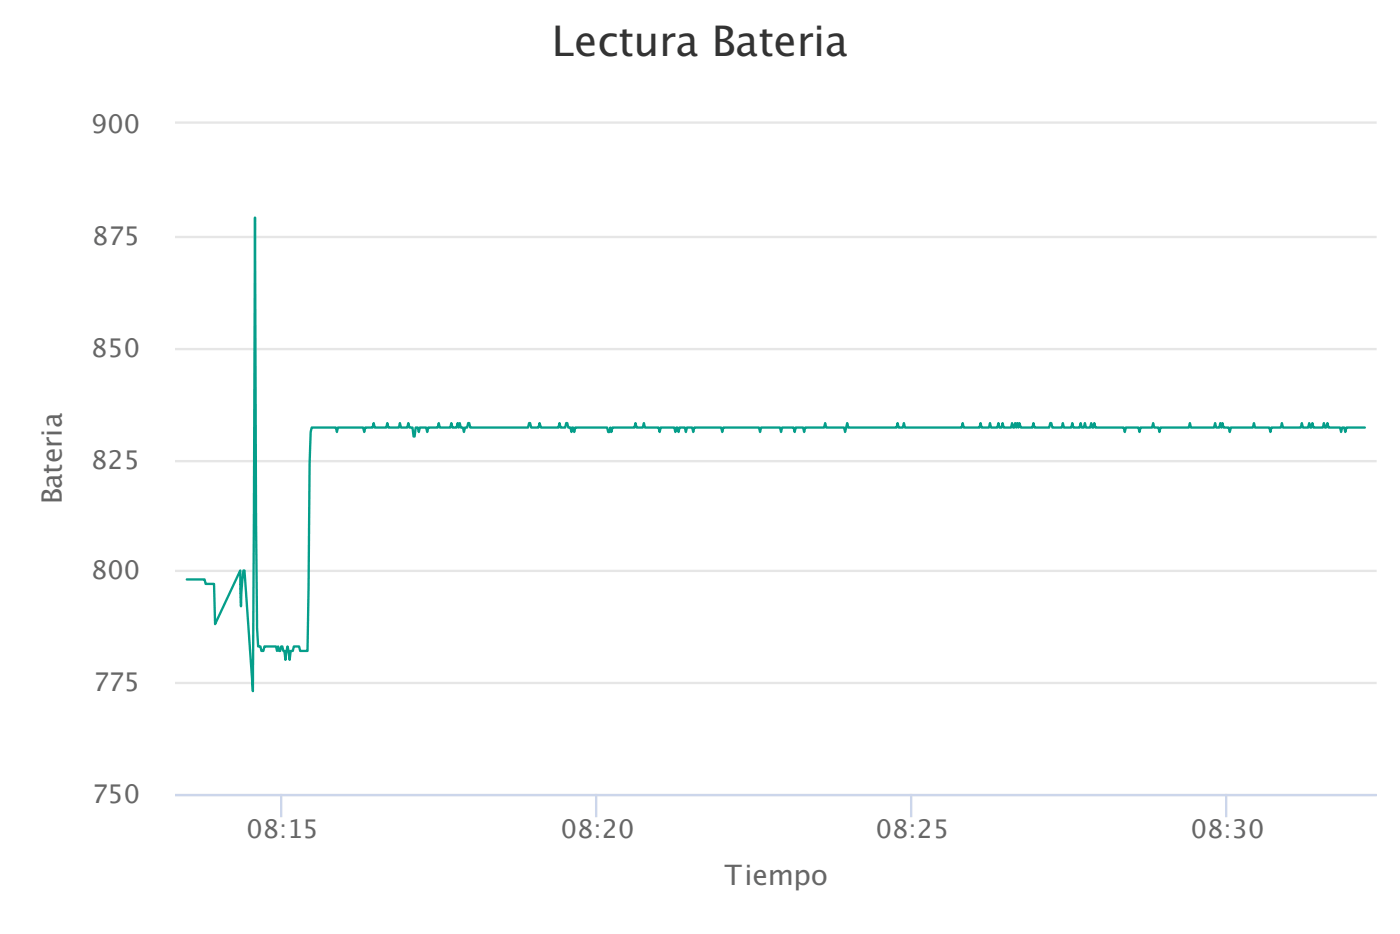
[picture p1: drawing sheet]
<svg xmlns="http://www.w3.org/2000/svg" width="423mm" height="282mm" viewBox="0 0 423 282" stroke-linecap="round" stroke-linejoin="round" font-family="sans-serif">
<path d="M52.9 37h363.4M52.9 71.6h363.4M52.9 105.5h363.4M52.9 139.3h363.4M52.9 172.5h363.4M52.9 206.4h363.4M52.9 240.2h363.4" fill="none" stroke="#e6e6e6" stroke-width=".71" stroke-linecap="butt"/>
<path d="M85 239.9v7M180.3 239.9v7M275.5 239.9v7M370.8 239.9v7M52.9 240.2h363.4" fill="none" stroke="#ccd6eb" stroke-width=".71" stroke-linecap="butt"/>
<path d="M412.7 129.2h-5.6l-.3 1.3-.3-1.3h-.7l-.3 1.3-.3-1.3h-3.5l-.3-1.4-.4 1.4h-.4l-.3-1.4-.3 1.4h-2.9l-.3-1.4-.3 1.4h-.3l-.3-1.4-.3 1.4h-1.6l-.3-1.4-.4 1.4h-5.4l-.3-1.4-.3 1.4h-2.9l-.2 1.3-.4-1.3h-4.3l-.3-1.4-.3 1.4h-6.7l-.3 1.3-.4-1.3h-1.5l-.4-1.4-.3 1.4-.3-1.4-.3 1.4h-1l-.3-1.4-.3 1.4h-7l-.3-1.4-.3 1.4h-8.6l-.3 1.3-.3-1.3h-1.3l-.3-1.4-.3 1.4h-3.5l-.3 1.3-.4-1.3h-3.8l-.3 1.3-.3-1.3h-8.6l-.3-1.4-.3 1.4h-.3l-.3-1.4-.4 1.4h-1.2l-.3-1.4-.4 1.4h-.6l-.3-1.4-.3 1.4h-1.9l-.4-1.4-.3 1.4h-2.2l-.3-1.4-.3 1.4h-2.9l-.3-1.4h-.3l-.3 1.4h-4.5l-.3-1.4-.3 1.4h-3.5l-.5-1.4-.3 1.4-.3-1.4-.3 1.4-.3-1.4-.3 1.4h-.4l-.3-1.4-.3 1.4h-2.2l-.3-1.4-.3 1.4h-.7l-.3-1.4-.3 1.4h-1.9l-.3-1.4-.4 1.4h-2.2l-.3-1.4-.3 1.4h-4.8l-.3-1.4-.3 1.4h-17.2l-.3-1.4-.3 1.4h-1.3l-.3-1.4-.3 1.4h-14.6l-.3-1.4-.7 2.7-.3-1.3h-5.4l-.3-1.4-.3 1.4h-5.7l-.3 1.3-.4-1.3h-2.2l-.3 1.3-.3-1.3h-3.5l-.3 1.3-.3-1.3h-5.8l-.3 1.3-.3-1.3h-10.8l-.3 1.3-.3-1.3h-8.2l-.3 1.3-.3-1.3h-1.6l-.3 1.3-.3-1.3h-1.6l-.3 1.3-.3-1.3h-.4l-.3 1.3-.3-1.3h-4.1l-.3 1.3-.4-1.3h-4.1l-.3-1.4-.3 1.4h-1.9l-.3-1.4-.4 1.4h-6.6l-.3 1.3-.4-1.3-.3 1.3h-.3l-.3-1.3h-9.7l-.3 1.3-.3-1.3h-.3l-.2 1.3-.3-1.3h-.7l-.3-1.4h-.3l-.3 1.4h-1.4l-.3-1.4-.3 1.4h-5.3l-.4-1.4-.4 1.4h-2.2l-.3-1.4h-.3l-.3 1.4h-17.5l-.3-1.4h-.3l-.4 1.4h-.6l-.3 1.3-.3-1.3h-.7l-.3-1.4-.3 1.4-.3-1.4-.3 1.4h-1.3l-.3-1.4-.3 1.4h-3.2l-.3-1.4-.3 1.4h-2.9l-.3 1.3-.3-1.3h-1.9l-.4 1.3-.3-1.3h-.6l-.3 2.7h-.3l-.4-2.7h-.9l-.3-1.4-.4 1.4h-1.9l-.3-1.4-.3 1.4h-3.2l-.3-1.4-.3 1.4h-3.5l-.3-1.4-.3 1.4h-2.3l-.3 1.3-.3-1.3h-7.6l-.3 1.3-.3-1.3h-7.3l-.4 1.3-.3 9.5-.6 56.7h-2.2l-.4-1.4h-1.5l-.4 1.4h-.6l-.3 2.7-.7-4.1-.6 4.1-.3-2.7h-.3l-.3-1.4h-.4l-.3 1.4h-.3l-.3-1.4-.3 1.4-.3-1.4h-3.5l-.4 1.4h-.6l-.2-1.4h-.7l-.4-5.4-.3-32.4-.3-91.8-.6 143.1-2.6-36.4h-.3l-.3 2.7-.4 8.1-.3-10.8-7.6 16.2-.3-12.2h-2.5l-.3-1.3h-5.4" fill="none" stroke="#059e8a" stroke-width=".71"/>
<text font-size="12.7" fill="#333" x="166.9" y="16.9">Lectura Bateria</text>
<g font-size="8.5" fill="#666">
<text x="18.7" y="152.4" transform="rotate(-90 18.7 152.4)">Bateria</text>
<text x="219.1" y="267.4">Tiempo</text>
</g>
<g font-size="7.8" fill="#666">
<text x="27.5" y="40.2">900</text>
<text x="27.9" y="74.1">875</text>
<text x="27.5" y="107.9">850</text>
<text x="27.5" y="141.8">825</text>
<text x="27.5" y="175">800</text>
<text x="28.2" y="208.8">775</text>
<text x="27.9" y="242.7">750</text>
<text x="74.5" y="253.3">08:15</text>
<text x="169.6" y="253.3">08:20</text>
<text x="264.8" y="253.3">08:25</text>
<text x="360.1" y="253.3">08:30</text>
</g>
</svg>
